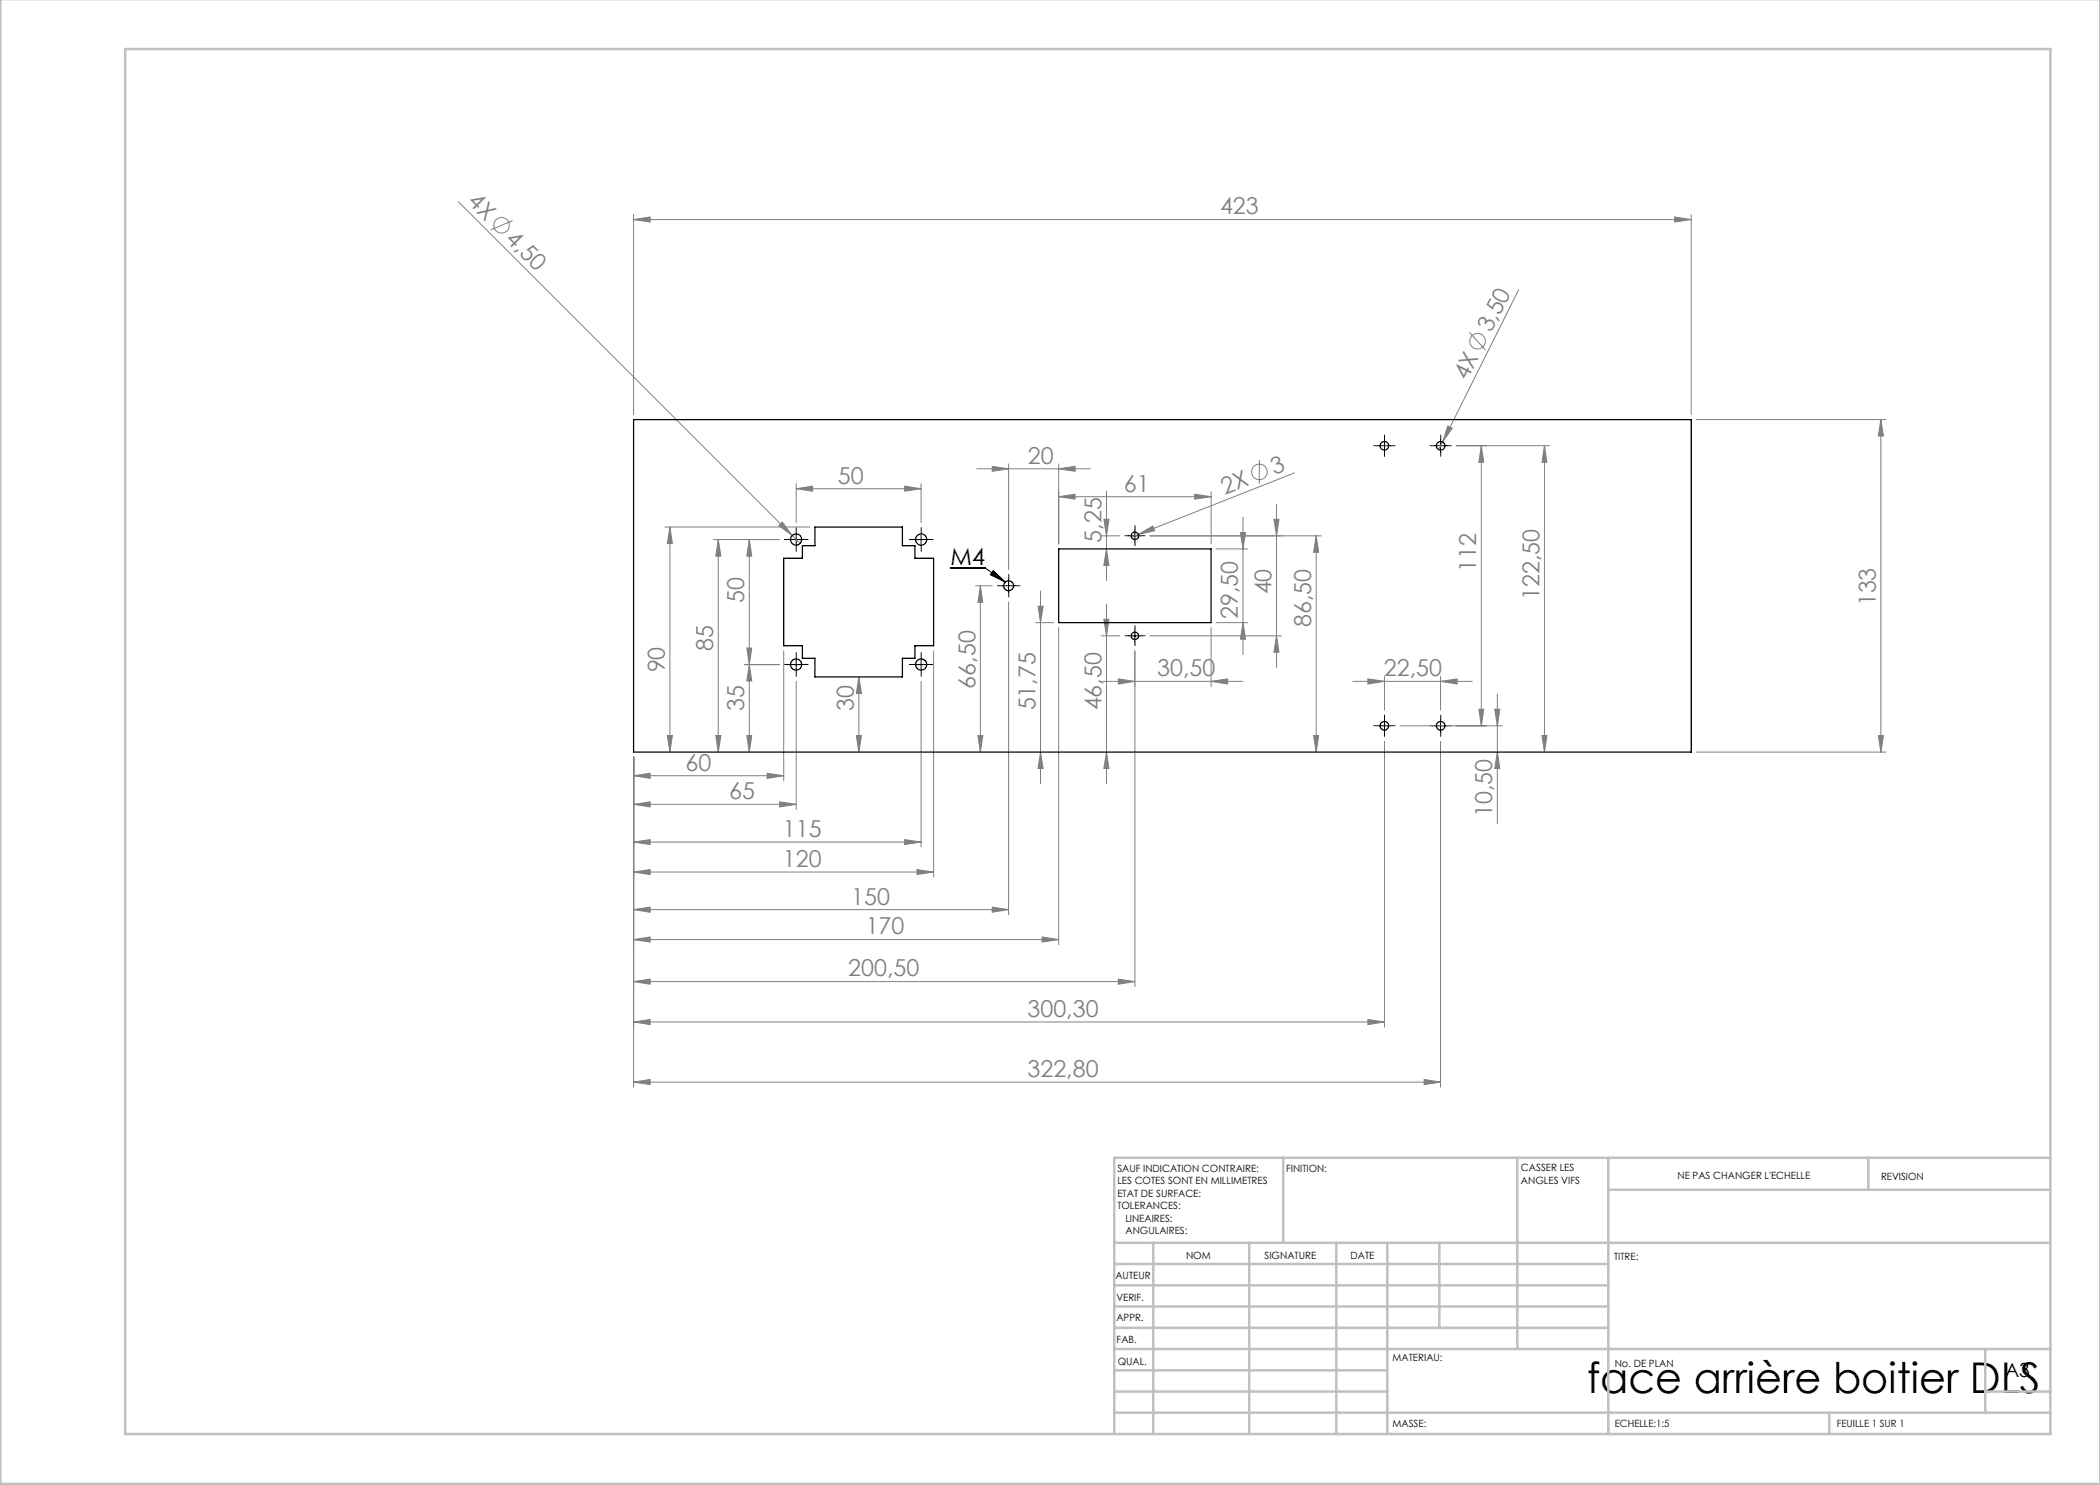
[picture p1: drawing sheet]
<svg xmlns="http://www.w3.org/2000/svg" width="420mm" height="297mm" viewBox="0 0 420 297" stroke-linecap="round" stroke-linejoin="round" font-family="sans-serif">
<g fill="none" stroke="#808080" stroke-width=".2">
<path d="M91.7 40.4l66.7 66.7M102.5 44.1l-4.4 1.9M126.7 43.9l3.3-.5v1zM126.7 42.9v40M126.7 43.9h211.5M303.7 57.9l-15.2 30.5M334.9 43.4l3.3 .5-3.3 .5zM338.2 42.9v40M293.9 66.5l3.2 3.5M159.2 97.8l3.3-.6v1zM159.2 96.7v7.8M159.2 97.8h25"/>
<path d="M180.9 97.2l3.3 .6-3.3 .4zM184.2 96.7v7.8M195.4 93.8h22.7M198.4 93.3l3.3 .5-3.3 .5zM201.7 92.8v21.1M211.7 99.3l3.3-.5v1zM211.7 93.8l3.3-.5v1zM211.7 92.8v16M211.7 99.3h30.5M221.3 98.2v17.9M238.9 98.8l3.3 .5-3.3 .5zM242.2 98.4v10.4"/>
<path d="M251.9 92l-.1 4.8M258.9 94.6l-31.2 12.3M288.5 88.4l-.8 1.6M289.6 85.2l.8 .5-1.9 2.7zM291.3 89.1h18.6M296.3 89.1l.5 3.4h-1zM296.3 89.1v56.1M308.9 89.1l.5 3.4h-1zM308.9 89.1v61.3M339.2 83.9h38M376.2 83.9l.5 3.3h-1zM376.2 83.9v66.5"/>
<path d="M133 105.4h29M134 105.4l.5 3.3h-1zM134 105.4v45M142.7 107.9h13.2M143.7 107.9l.5 3.3h-1zM143.7 107.9v42.5M149.9 107.9l.5 3.3h-1zM149.9 107.9v42.5M156.5 104.4l1.9 2.7-2.6-2zM158.4 107.1l1.6 1.6M195.1 117.2h3.4M196.1 117.2l.5 3.3h-1z"/>
<path d="M196.1 117.2v33.2M208.1 118.2v38.6M220.3 107.2h3.7M220.8 103.9h1l-.5 3.3zM221.3 109.8l.5 3.3h-1zM227.7 106.9l2.9-1.7 .3 .9zM227.7 106.9l-1.4 .5M230 107.2h34.2M243.2 109.8h6.4M248.1 106.5h1l-.5 3.3zM248.6 103.4v27.5M254.8 103.9h1l-.5 3.3z"/>
<path d="M255.3 100.8v32.7M263.2 107.2l.5 3.3h-1zM263.2 107.2v43.2M148.9 132.9h7M149.4 129.6h1l-.5 3.3zM149.9 132.9l.5 3.3h-1zM156.7 130.2v26M159.2 136.3v25.6M171.8 135.4l.5 3.3h-1zM171.8 135.4v15M184.2 136.3v33.1M186.7 130.2v45.2"/>
<path d="M201.7 120.4v62.5M207.1 124.5h3.6M207.6 121.2h1l-.5 3.3zM211.7 125.6v63.3M220.3 127.2h3.7M220.6 136.3h28M220.8 123.9h1l-.5 3.3zM221.3 120.8v36M223.7 135.8l3.3 .5-3.3 .5zM227 130.2v67.1M230 127.2h26.3M242.2 136.3l3.3-.5v1z"/>
<path d="M242.2 125.6v11.7M243.2 124.5h6.4M248.6 124.5l.5 3.3h-1zM255.3 127.2l.5 3.3h-1zM270.5 136.3h24M273.6 135.8l3.3 .5-3.3 .5zM276.9 135.3v6.7M288.1 136.3l3.3-.5v1zM288.1 135.3v6.7M299.5 138.8v25.9M126.7 155.1l3.3-.4v1zM126.7 151.4v66"/>
<path d="M126.7 155.1h30M133.5 147.1h1l-.5 3.3zM143.2 147.1h1l-.5 3.3zM149.4 147.1h1l-.5 3.3zM153.4 154.7l3.3 .4-3.3 .6zM171.3 147.1h1l-.5 3.3zM195.6 147.1h1l-.5 3.3zM208.1 150.4l.5 3.3h-1zM221.3 150.4l.5 3.3h-1zM262.7 147.1h1l-.5 3.3zM276.9 148.3v57.1M280 145.2h20.5"/>
<path d="M288.1 148.3v69.1M295.8 141.8h1l-.5 3.4zM298.9 141.8h1.1l-.5 3.4zM299.5 150.4l.5 3.3h-1.1zM308.4 147.1h1l-.5 3.3zM339.2 150.4h38M375.7 147.1h1l-.5 3.3zM126.7 160.9l3.3-.5v1zM126.7 168.4l3.3-.5v1zM126.7 174.4l3.3-.5v1zM126.7 160.9h32.5M126.7 168.4h57.5"/>
<path d="M126.7 174.4h60M155.9 160.4l3.3 .5-3.3 .5zM180.9 167.9l3.3 .5-3.3 .5zM183.4 173.9l3.3 .5-3.3 .5zM126.7 181.9l3.3-.5v1.1zM126.7 187.9l3.3-.5v1zM126.7 196.3l3.3-.5v1zM126.7 181.9h75M126.7 187.9h85M126.7 196.3h100.3M198.4 181.4l3.3 .5-3.3 .6zM208.4 187.4l3.3 .5-3.3 .5z"/>
<path d="M223.7 195.8l3.3 .5-3.3 .5zM126.7 204.4l3.3-.5v1zM126.7 216.4l3.3-.5v1zM126.7 204.4h150.2M126.7 216.4h161.4M273.6 203.9l3.3 .5-3.3 .5zM284.8 215.9l3.3 .5-3.3 .5z"/>
<circle cx="100.3" cy="45.1" r="1.57"/>
<circle cx="295.5" cy="68.2" r="1.56"/>
<circle cx="251.9" cy="94.4" r="1.57"/>
</g>
<g fill="none" stroke="#000" stroke-width=".2">
<path d="M275.6 89.1h2.5M276.9 87.9v2.5M286.9 89.1h2.5M288.1 87.9v2.5M158 107.9h2.5M159.2 106.7v2.4M183 107.9h2.5M184.2 106.7v2.4M190.1 113.6h6.9l4 2.8M198.6 114.1l2.4 2.3-3-1.5zM200.5 117.2h2.5M201.7 115.9v2.5"/>
<path d="M225.7 107.2h2.5M227 105.9v2.5M158 132.9h2.5M159.2 131.7v2.5M183 132.9h2.5M184.2 131.7v2.5M225.7 127.2h2.5M227 125.9v2.5M275.6 145.2h2.5M276.9 143.9v2.5M286.9 145.2h2.5M288.1 143.9v2.5"/>
</g>
<g fill="none" stroke="#000" stroke-width=".2" stroke-dasharray="30.5 1.3 1.3 1.3">
<path d="M275.6 89.1h-.8M276.9 87.9v-.9M276.9 90.4v.9M278.1 89.1h.9M286.9 89.1h-.9M288.1 87.9v-.9M288.1 90.4v.9M289.4 89.1h.9M158 107.9h-1.1M159.2 106.6v-1.1M159.2 109.1v1.2M160.5 107.9h1.1"/>
<path d="M183 107.9h-1.1M184.2 106.6v-1.1M184.2 109.1v1.2M185.5 107.9h1.1M200.5 117.1h-1M201.7 115.9v-1M201.7 118.4v1M203 117.1h1M225.7 107.1h-.7M227 105.9v-.8M227 108.4v.7M228.2 107.1h.8"/>
<path d="M158 132.9h-1.1M159.2 131.6v-1.1M159.2 134.1v1.2M160.5 132.9h1.1M183 132.9h-1.1M184.2 131.6v-1.1M184.2 134.1v1.2M185.5 132.9h1.1M225.7 127.1h-.7M227 125.9v-.8M227 128.4v.7M228.2 127.1h.8"/>
<path d="M275.6 145.1h-.8M276.9 143.9v-.9M276.9 146.4v.9M278.1 145.1h.9M286.9 145.1h-.9M288.1 143.9v-.9M288.1 146.4v.9M289.4 145.1h.9"/>
</g>
<g fill="none" stroke="#c0c0c0" stroke-width=".5">
<path d="M.1 -.1v296.9h419.9M25 9.8h385.1v277h-385.1zM256.6 231.6v17M303.5 231.6v38.2M321.7 231.6v55.2M321.7 237.9h88.4M373.7 231.6v6.3M410.1 231.6h-187.3v55.2M222.8 248.6h187.3M222.8 257.1h98.9M222.8 252.8h98.9M230.6 248.6v38.2"/>
<path d="M249.8 248.6v38.2M267.3 248.6v38.2M277.5 248.6v38.2M287.9 248.6v17M222.8 265.6h98.9M222.8 261.3h98.9M222.8 278.3h54.7M222.8 274.1h54.7M222.8 269.8h187.3M397.1 278.3h13M397.1 269.8v12.7M222.8 282.5h187.3"/>
<path d="M365.9 282.5v4.3"/>
</g>
<path d="M198.6 114.1l2.4 2.3-3-1.5z" fill="#000"/>
<g fill="#808080">
<path d="M156.5 104.4l1.9 2.7-2.6-2z"/>
<path d="M227.7 106.9l2.9-1.7 .3 .9z"/>
<path d="M289.6 85.2l.8 .5-1.9 2.7z"/>
<path d="M153.4 154.7l3.3 .4-3.3 .6zM126.7 155.1l3.3-.4v1zM155.9 160.4l3.3 .5-3.3 .5zM126.7 160.9l3.3-.5v1zM180.9 167.9l3.3 .5-3.3 .5zM126.7 168.4l3.3-.5v1zM183.4 173.9l3.3 .5-3.3 .5zM126.7 174.4l3.3-.5v1zM198.4 181.4l3.3 .5-3.3 .6zM126.7 181.9l3.3-.5v1.1zM208.4 187.4l3.3 .5-3.3 .5zM126.7 187.9l3.3-.5v1zM223.7 195.8l3.3 .5-3.3 .5zM126.7 196.3l3.3-.5v1zM273.6 203.9l3.3 .5-3.3 .5zM126.7 204.4l3.3-.5v1zM284.8 215.9l3.3 .5-3.3 .5zM126.7 216.4l3.3-.5v1z"/>
<path d="M211.7 99.3l3.3-.5v1zM238.9 98.8l3.3 .5-3.3 .5zM273.6 135.8l3.3 .5-3.3 .5zM288.1 136.3l3.3-.5v1zM198.4 93.3l3.3 .5-3.3 .5zM211.7 93.8l3.3-.5v1zM159.2 97.8l3.3-.6v1zM180.9 97.2l3.3 .6-3.3 .4zM223.7 135.8l3.3 .5-3.3 .5zM242.2 136.3l3.3-.5v1z"/>
<path d="M334.9 43.4l3.3 .5-3.3 .5zM126.7 43.9l3.3-.5v1z"/>
<path d="M255.3 127.2l.5 3.3h-1zM254.8 103.9h1l-.5 3.3zM375.7 147.1h1l-.5 3.3zM376.2 83.9l.5 3.3h-1zM221.3 109.8l.5 3.3h-1zM220.8 103.9h1l-.5 3.3zM149.4 129.6h1l-.5 3.3zM149.9 107.9l.5 3.3h-1z"/>
<path d="M171.8 135.4l.5 3.3h-1zM171.3 147.1h1l-.5 3.3zM149.9 132.9l.5 3.3h-1zM149.4 147.1h1l-.5 3.3zM143.7 107.9l.5 3.3h-1zM143.2 147.1h1l-.5 3.3zM134 105.4l.5 3.3h-1zM133.5 147.1h1l-.5 3.3zM196.1 117.2l.5 3.3h-1zM195.6 147.1h1l-.5 3.3zM248.1 106.5h1l-.5 3.3zM248.6 124.5l.5 3.3h-1zM207.6 121.2h1l-.5 3.3zM208.1 150.4l.5 3.3h-1zM220.8 123.9h1l-.5 3.3zM221.3 150.4l.5 3.3h-1zM263.2 107.2l.5 3.3h-1zM262.7 147.1h1l-.5 3.3zM298.9 141.8h1.1l-.5 3.4zM299.5 150.4l.5 3.3h-1.1zM308.9 89.1l.5 3.4h-1zM308.4 147.1h1l-.5 3.3zM296.3 89.1l.5 3.4h-1zM295.8 141.8h1l-.5 3.4z"/>
</g>
<g fill="none" stroke="#000" stroke-width=".25">
<path d="M126.7 83.9h211.5v66.5h-211.5zM163 105.4h17.5v3.7h2.5v2.6h3.7v17.4h-3.7v2.6h-2.5v3.7h-17.5v-3.7h-2.5v-2.6h-3.8v-17.4h3.8v-2.6h2.5zM211.7 109.8h30.5v14.7h-30.5z"/>
<circle cx="276.9" cy="89.2" r=".87"/>
<circle cx="288.1" cy="89.2" r=".87"/>
<circle cx="159.2" cy="107.9" r="1.12"/>
<circle cx="184.2" cy="107.9" r="1.12"/>
<circle cx="201.7" cy="117.2" r="1.01"/>
<circle cx="227" cy="107.2" r=".75"/>
<circle cx="159.2" cy="132.9" r="1.12"/>
<circle cx="184.2" cy="132.9" r="1.12"/>
<circle cx="227" cy="127.2" r=".75"/>
<circle cx="276.9" cy="145.2" r=".87"/>
<circle cx="288.1" cy="145.2" r=".87"/>
</g>
<text font-size="8.5" x="317.4" y="278.5">face arrière boitier DLS</text>
<g font-size="4.7" fill="#808080">
<text x="93.4" y="40.5" transform="rotate(45 93.4 40.5)">4X</text>
<text x="244" y="42.9">423</text>
<text x="100.9" y="48.1" transform="rotate(45 100.9 48.1)">4,50</text>
<text x="298.2" y="66.7" transform="rotate(-63 298.2 66.7)">3,50</text>
<text x="293.4" y="76.3" transform="rotate(-63 293.4 76.3)">4X</text>
<text x="205.5" y="92.7">20</text>
<text x="254.9" y="95" transform="rotate(-21 254.9 95)">3</text>
<text x="167.6" y="96.7">50</text>
<text x="224.8" y="98.3">61</text>
<text x="244.9" y="98.9" transform="rotate(-21 244.9 98.9)">2X</text>
<text x="220.3" y="108.5" transform="rotate(-90 220.3 108.5)">5,25</text>
<text x="254.3" y="118.9" transform="rotate(-90 254.3 118.9)">40</text>
<text x="295.3" y="114.4" transform="rotate(-90 295.3 114.4)">112</text>
<text x="148.9" y="120.6" transform="rotate(-90 148.9 120.6)">50</text>
<text x="247.6" y="123.9" transform="rotate(-90 247.6 123.9)">29,50</text>
<text x="262.2" y="125.4" transform="rotate(-90 262.2 125.4)">86,50</text>
<text x="307.9" y="120" transform="rotate(-90 307.9 120)">122,50</text>
<text x="375.2" y="121.3" transform="rotate(-90 375.2 121.3)">133</text>
<text x="142.7" y="130.2" transform="rotate(-90 142.7 130.2)">85</text>
<text x="133" y="134.5" transform="rotate(-90 133 134.5)">90</text>
<text x="195.1" y="137.7" transform="rotate(-90 195.1 137.7)">66,50</text>
<text x="231.5" y="135.3">30,50</text>
<text x="276.8" y="135.3">22,50</text>
<text x="148.9" y="142.2" transform="rotate(-90 148.9 142.2)">35</text>
<text x="170.8" y="142.2" transform="rotate(-90 170.8 142.2)">30</text>
<text x="207.1" y="142.1" transform="rotate(-90 207.1 142.1)">51,75</text>
<text x="220.3" y="142.1" transform="rotate(-90 220.3 142.1)">46,50</text>
<text x="137.1" y="154.1">60</text>
<text x="145.9" y="159.8">65</text>
<text x="156.6" y="167.4">115</text>
<text x="298.5" y="163.4" transform="rotate(-90 298.5 163.4)">10,50</text>
<text x="156.6" y="173.4">120</text>
<text x="170.2" y="180.9">150</text>
<text x="173.1" y="186.9">170</text>
<text x="169.7" y="195.3">200,50</text>
<text x="205.5" y="203.4">300,30</text>
<text x="205.5" y="215.4">322,80</text>
</g>
<text font-size="4.7" x="190.1" y="112.9">M4</text>
<text font-size="3.9" x="401" y="275.4">A3</text>
<g font-size="2">
<text x="223.5" y="234.4">SAUF INDICATION CONTRAIRE:</text>
<text x="223.5" y="236.9">LES COTES SONT EN MILLIMETRES</text>
<text x="223.5" y="239.4">ETAT DE SURFACE:</text>
<text x="257.2" y="234.4">FINITION:</text>
<text x="304.2" y="234.3">CASSER LES</text>
<text x="304.2" y="236.8">ANGLES VIFS</text>
<text x="335.5" y="235.8">NE PAS CHANGER L'ECHELLE</text>
<text x="376.2" y="236">REVISION</text>
<text x="223.5" y="241.9">TOLERANCES:</text>
<text x="225.1" y="244.4">LINEAIRES:</text>
<text x="225.1" y="246.9">ANGULAIRES:</text>
<text x="237.2" y="251.8">NOM</text>
<text x="252.9" y="251.7">SIGNATURE</text>
<text x="270.1" y="251.7">DATE</text>
<text x="223.1" y="255.9">AUTEUR</text>
<text x="322.8" y="252">TITRE:</text>
<text x="223.3" y="260.1">VERIF.</text>
<text x="223.3" y="264.2">APPR.</text>
<text x="223.3" y="268.6">FAB.</text>
<text x="223.5" y="272.9">QUAL.</text>
<text x="278.5" y="272.3">MATERIAU:</text>
<text x="323" y="273.4">No. DE PLAN</text>
<text x="278.5" y="285.3">MASSE:</text>
<text x="323" y="285.4">ECHELLE:1:5</text>
<text x="367.4" y="285.4">FEUILLE 1 SUR 1</text>
</g>
</svg>
